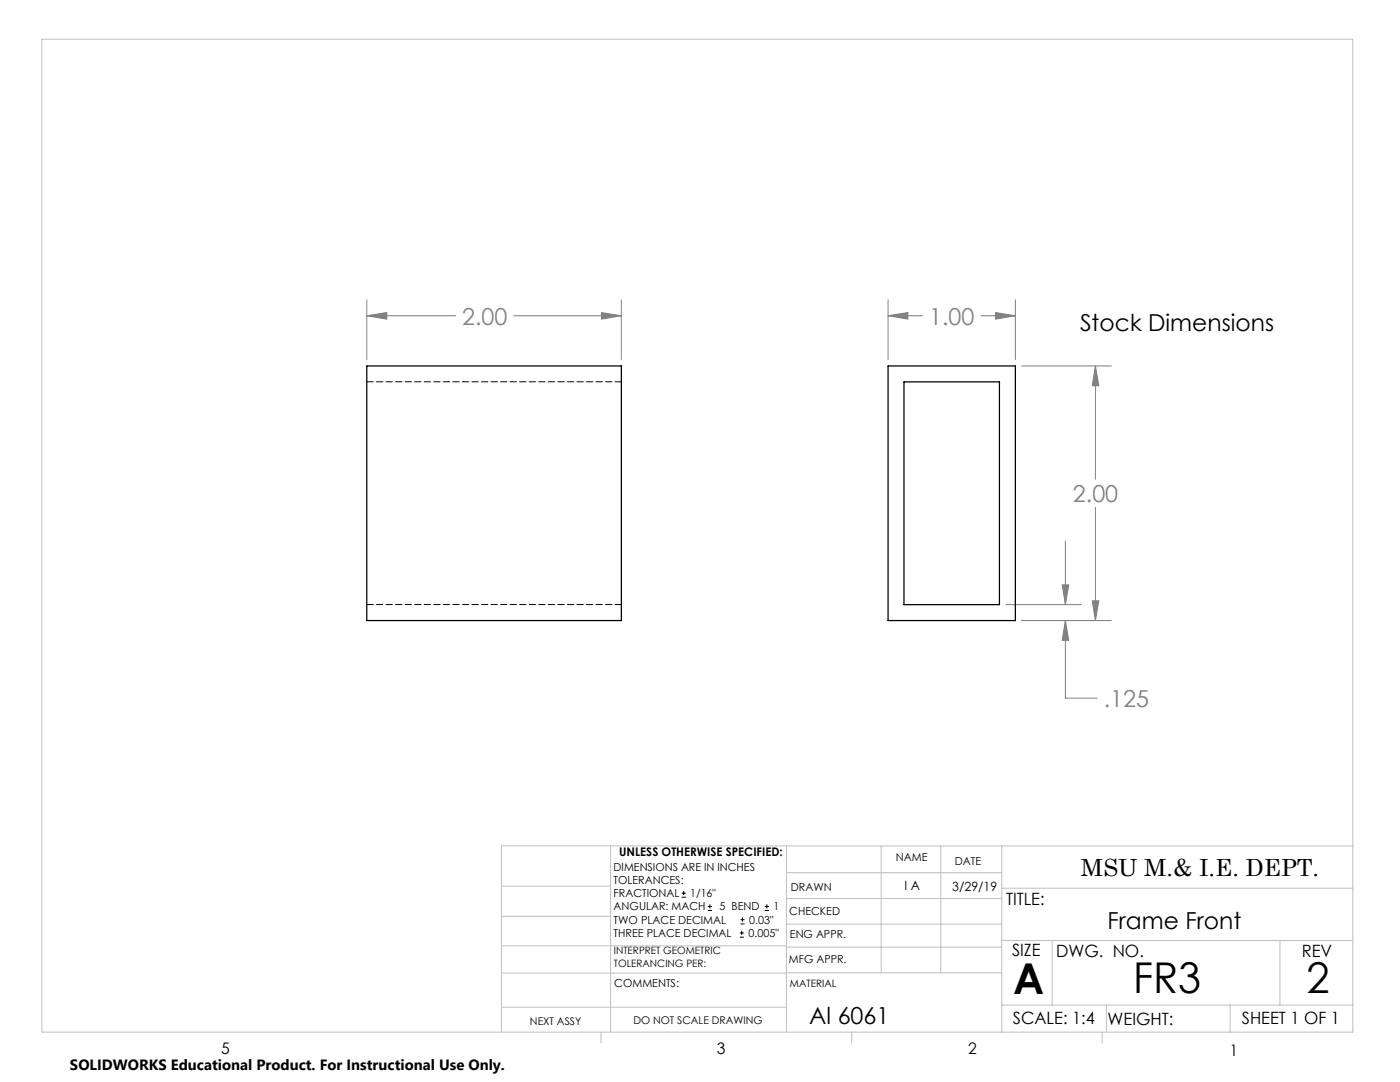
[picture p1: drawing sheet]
<svg xmlns="http://www.w3.org/2000/svg" width="279mm" height="216mm" viewBox="0 0 279 216" stroke-linecap="round" stroke-linejoin="round" font-family="sans-serif">
<g fill="none" stroke="#000" stroke-width=".2">
<path d="M136 179h.9M136 178.2h.9M136.5 177.8v.8M141.3 181.7h.8M141.3 180.9h.8M141.7 180.4v.9M147.6 187h.8M147.6 186.2h.8M147.8 184.4h.8M147.8 183.5h.8M148 185.7v.9M148.2 183.1v.8"/>
<path d="M152.6 181.7h.9M152.6 180.9h.9M153 180.4v.9"/>
</g>
<g fill="none" stroke="#808080" stroke-width=".2">
<path d="M73.2 59.8v12M124 59.8v12M177.2 59.8v12M202.6 59.8v12M73.2 63l4-.6v1.3zM73.2 63h17.7M102.6 63h21.4M120.1 62.4l3.9 .6-3.9 .7zM177.2 63l4-.6v1.3zM177.2 63h6.9M195.8 63h6.8M198.7 62.4l3.9 .6-3.9 .7z"/>
<path d="M203.9 73h17.9M218.6 73l.7 4h-1.3zM218.6 73v22.6M212 116.7h1.3l-.7 3.9zM212.6 107.9v12.7M218 119.9h1.3l-.7 3.9zM218.6 101.2v22.6M200.7 120.6h15.1M203.9 123.8h17.9M212.6 123.8l.7 4h-1.3zM212.6 123.8v15.5h6.4"/>
</g>
<g fill="none" stroke="#c0c0c0" stroke-width=".2">
<path d="M8.4 7.8h261.6v198.2h-261.6zM100.1 176.8h21.7M121.8 168.8v37.2M157 168.8v37.2M157 179.3h42.9M157 174.1h42.9M175.9 168.8v25.3M187.7 168.8v25.3M199.9 177.2h70.1M199.9 168.8v37.2M270 168.8h-169.9v37.2M100.1 194.2h56.9"/>
<path d="M100.1 188.7h56.9M100.1 182.8h21.7M157 194.1h42.9M157 184.4h42.9M157 189h42.9M199.9 187.7h70.1M210 187.7v12.9M255.4 187.7v12.9M100.1 201h56.9M119.9 206v2.1M170 206v2.1M199.9 200.6h70.1"/>
<path d="M220 206v2.1M220.8 200.6v5.4M245.5 200.6v5.4"/>
</g>
<path d="M120.1 62.4l3.9 .6-3.9 .7zM73.2 63l4-.6v1.3zM198.7 62.4l3.9 .6-3.9 .7zM177.2 63l4-.6v1.3zM218 119.9h1.3l-.7 3.9zM218.6 73l.7 4h-1.3zM212 116.7h1.3l-.7 3.9zM212.6 123.8l.7 4h-1.3z" fill="#808080"/>
<path d="M73.2 73h50.8v50.8h-50.8zM177.2 73h25.4v50.8h-25.4zM180.4 76.2h19.1v44.4h-19.1z" fill="none" stroke="#000" stroke-width=".25"/>
<path d="M124 76.2h-50.8M124 120.6h-50.8" fill="none" stroke="#000" stroke-width=".2" stroke-dasharray="1.3 .6"/>
<g font-size="8.5">
<text x="202.2" y="198.3">A</text>
<text x="226.1" y="198.1">FR3</text>
<text x="260.8" y="198.1">2</text>
</g>
<g font-size="4.7" fill="#808080">
<text x="92.2" y="64.8">2.00</text>
<text x="185.4" y="64.8">1.00</text>
<text x="214.1" y="100.2">2.00</text>
<text x="220.3" y="141.1">.125</text>
</g>
<g font-size="4.7">
<text x="215.5" y="66">Stock Dimensions</text>
<text x="215.7" y="174.7">MSU M.&amp; I.E. DEPT.</text>
<text x="221" y="185.4">Frame Front</text>
<text x="161.5" y="204.4">Al 6061</text>
</g>
<g font-size="3.4">
<text x="200.8" y="180.5">TITLE:</text>
<text x="202" y="190.8">SIZE</text>
<text x="210.8" y="190.9">DWG. NO.</text>
<text x="259.8" y="191">REV</text>
<text x="202.1" y="204.4">SCALE: 1:4</text>
<text x="221" y="204.5">WEIGHT:</text>
<text x="247.8" y="204.4">SHEET 1 OF 1</text>
</g>
<g font-size="3.2">
<text x="44.2" y="210.4">5</text>
<text x="143.1" y="210.4">3</text>
<text x="193.2" y="210.3">2</text>
<text x="245.4" y="210.6">1</text>
</g>
<text font-size="3" x="14" y="213.5">SOLIDWORKS Educational Product. For Instructional Use Only.</text>
<g font-size="2.5">
<text x="180.5" y="177.7">I A</text>
<text x="190.1" y="177.8">3/29/19</text>
</g>
<text font-size="2.4" x="123.6" y="170.8">UNLESS OTHERWISE SPECIFIED:</text>
<g font-size="2.2">
<text x="122.5" y="173.7">DIMENSIONS ARE IN INCHES</text>
<text x="178.8" y="171.8">NAME</text>
<text x="190.6" y="172.5">DATE</text>
<text x="122.5" y="176.4">TOLERANCES:</text>
<text x="122.5" y="179">FRACTIONAL</text>
<text x="137.8" y="179">1/16&quot;</text>
<text x="157.8" y="177.8">DRAWN</text>
<text x="122.5" y="184.3">TWO PLACE DECIMAL</text>
<text x="122.5" y="181.7">ANGULAR: MACH</text>
<text x="143.6" y="181.7">5 BEND</text>
<text x="149.5" y="184.3">0.03&quot;</text>
<text x="154.4" y="181.7">1</text>
<text x="157.5" y="182.5">CHECKED</text>
<text x="122.5" y="187">THREE PLACE DECIMAL</text>
<text x="149.4" y="187">0.005&quot;</text>
<text x="157.6" y="187.2">ENG APPR.</text>
<text x="122.6" y="197">COMMENTS:</text>
<text x="157.4" y="192.2">MFG APPR.</text>
</g>
<g font-size="2.1">
<text x="105.8" y="204.5">NEXT ASSY</text>
<text x="126.4" y="204.3">DO NOT SCALE DRAWING</text>
</g>
<g font-size="2">
<text x="122.5" y="190.4">INTERPRET GEOMETRIC</text>
<text x="122.5" y="192.9">TOLERANCING PER:</text>
<text x="157.7" y="197">MATERIAL</text>
</g>
</svg>
